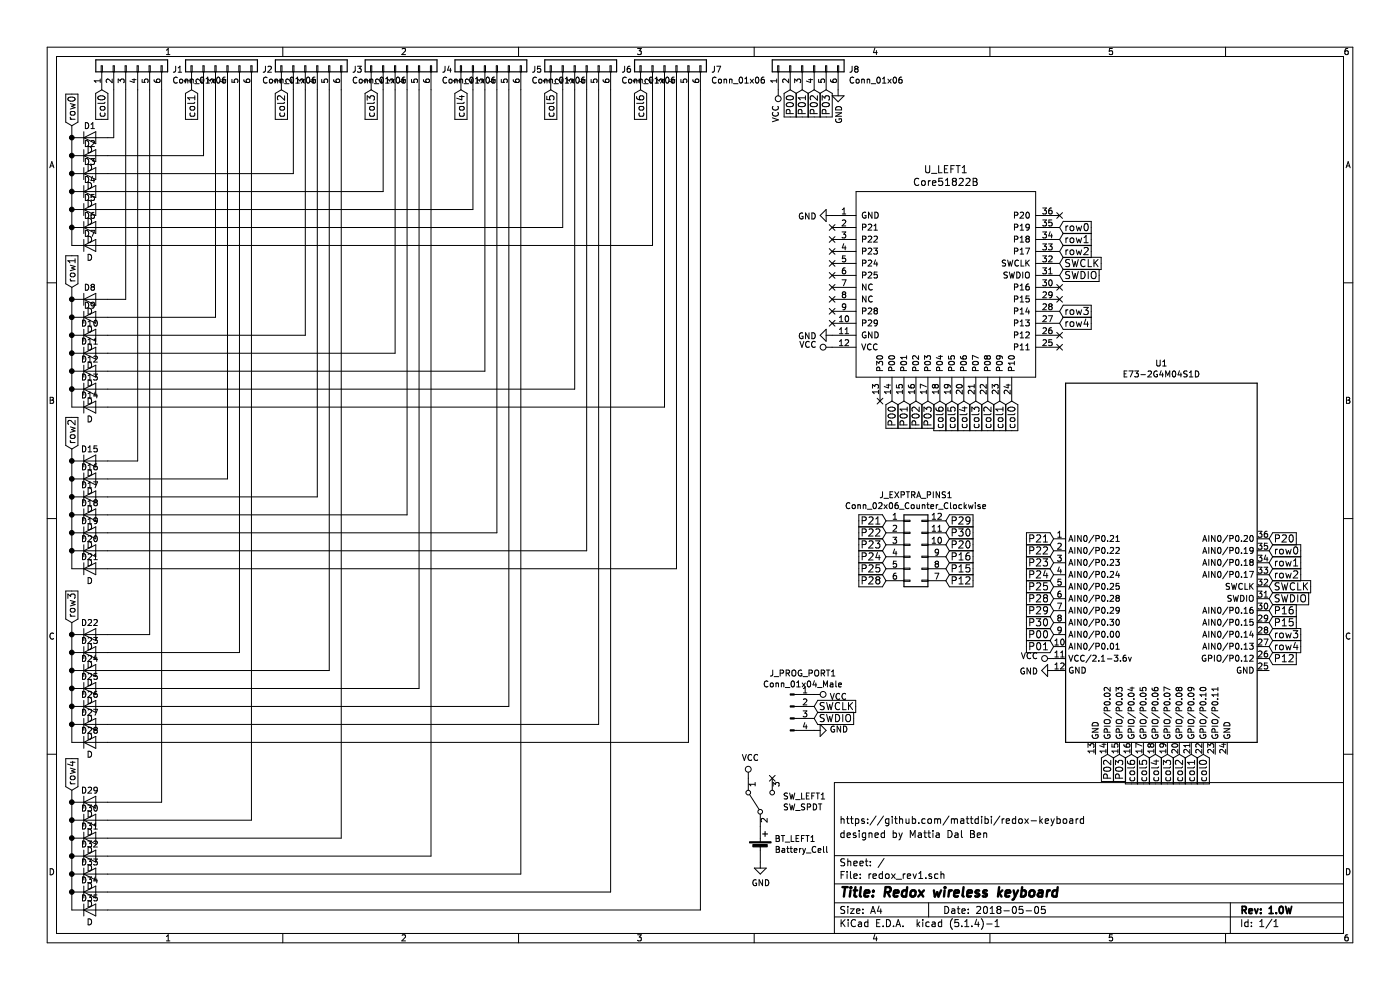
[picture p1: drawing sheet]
EESchema Schematic File Version 4
LIBS:keyt-cache
EELAYER 30 0
EELAYER END
$Descr A4 11693 8268
encoding utf-8
Sheet 1 1
Title "Redox wireless keyboard"
Date "2018-05-05"
Rev "1.0W"
Comp ""
Comment1 "designed by Mattia Dal Ben"
Comment2 "https://github.com/mattdibi/redox-keyboard"
Comment3 ""
Comment4 ""
$EndDescr
$Comp
L keyt-rescue:D-redox_rev1-rescue-redox_rev1-rescue D1
U 1 1
P 750 1150
F 0 "D1" H 750 1250 50  0000 C CNN
F 1 "D" H 750 1050 50  0000 C CNN
F 2 "keyt_footprints:D_SOD-123F_HIDE" H 750 1150 50  0001 C CNN
F 3 "" H 750 1150 50  0001 C CNN
	1    750  1150
	1    0    0    -1  
$EndComp
Wire Wire Line
	600  1050 600  1150
$Comp
L keyt-rescue:D-redox_rev1-rescue-redox_rev1-rescue D8
U 1 1
P 750 2500
F 0 "D8" H 750 2600 50  0000 C CNN
F 1 "D" H 750 2400 50  0000 C CNN
F 2 "keyt_footprints:D_SOD-123F_HIDE" H 750 2500 50  0001 C CNN
F 3 "" H 750 2500 50  0001 C CNN
	1    750  2500
	1    0    0    -1  
$EndComp
Wire Wire Line
	600  2400 600  2500
$Comp
L keyt-rescue:D-redox_rev1-rescue-redox_rev1-rescue D15
U 1 1
P 750 3850
F 0 "D15" H 750 3950 50  0000 C CNN
F 1 "D" H 750 3750 50  0000 C CNN
F 2 "keyt_footprints:D_SOD-123F_HIDE" H 750 3850 50  0001 C CNN
F 3 "" H 750 3850 50  0001 C CNN
	1    750  3850
	1    0    0    -1  
$EndComp
Wire Wire Line
	600  3750 600  3850
$Comp
L keyt-rescue:D-redox_rev1-rescue-redox_rev1-rescue D22
U 1 1
P 750 5300
F 0 "D22" H 750 5400 50  0000 C CNN
F 1 "D" H 750 5200 50  0000 C CNN
F 2 "keyt_footprints:D_SOD-123F_HIDE" H 750 5300 50  0001 C CNN
F 3 "" H 750 5300 50  0001 C CNN
	1    750  5300
	1    0    0    -1  
$EndComp
Wire Wire Line
	600  5200 600  5300
$Comp
L keyt-rescue:D-redox_rev1-rescue-redox_rev1-rescue D29
U 1 1
P 750 6700
F 0 "D29" H 750 6800 50  0000 C CNN
F 1 "D" H 750 6600 50  0000 C CNN
F 2 "keyt_footprints:D_SOD-123F_HIDE" H 750 6700 50  0001 C CNN
F 3 "" H 750 6700 50  0001 C CNN
	1    750  6700
	1    0    0    -1  
$EndComp
Wire Wire Line
	600  6600 600  6700
Text GLabel 600  1050 1    60   Input ~ 0
row0
Text GLabel 600  2400 1    60   Input ~ 0
row1
Text GLabel 600  3750 1    60   Input ~ 0
row2
Text GLabel 600  5200 1    60   Input ~ 0
row3
Text GLabel 600  6600 1    60   Input ~ 0
row4
Text GLabel 850  750  3    60   Input ~ 0
col0
Text GLabel 1600 750  3    60   Input ~ 0
col1
$Comp
L power:GND #PWR03
U 1 1
P 6950 1800
F 0 "#PWR03" H 6950 1550 50  0001 C CNN
F 1 "GND" V 6955 1672 50  0000 R CNN
F 2 "" H 6950 1800 50  0001 C CNN
F 3 "" H 6950 1800 50  0001 C CNN
	1    6950 1800
	0    1    1    0   
$EndComp
$Comp
L power:GND #PWR04
U 1 1
P 6950 2800
F 0 "#PWR04" H 6950 2550 50  0001 C CNN
F 1 "GND" V 6955 2672 50  0000 R CNN
F 2 "" H 6950 2800 50  0001 C CNN
F 3 "" H 6950 2800 50  0001 C CNN
	1    6950 2800
	0    1    1    0   
$EndComp
$Comp
L power:VCC #PWR05
U 1 1
P 6950 2900
F 0 "#PWR05" H 6950 2750 50  0001 C CNN
F 1 "VCC" V 6968 3027 50  0000 L CNN
F 2 "" H 6950 2900 50  0001 C CNN
F 3 "" H 6950 2900 50  0001 C CNN
	1    6950 2900
	0    -1   -1   0   
$EndComp
$Comp
L Connector:Conn_01x04_Male J_PROG_PORT1
U 1 1
P 6600 5900
F 0 "J_PROG_PORT1" H 6706 6178 50  0000 C CNN
F 1 "Conn_01x04_Male" H 6706 6087 50  0000 C CNN
F 2 "Connector_PinHeader_2.54mm:PinHeader_1x04_P2.54mm_Vertical" H 6600 5900 50  0001 C CNN
F 3 "~" H 6600 5900 50  0001 C CNN
	1    6600 5900
	1    0    0    -1  
$EndComp
$Comp
L power:VCC #PWR06
U 1 1
P 6800 5800
F 0 "#PWR06" H 6800 5650 50  0001 C CNN
F 1 "VCC" V 6817 5928 50  0000 L CNN
F 2 "" H 6800 5800 50  0001 C CNN
F 3 "" H 6800 5800 50  0001 C CNN
	1    6800 5800
	0    1    1    0   
$EndComp
$Comp
L power:GND #PWR07
U 1 1
P 6800 6100
F 0 "#PWR07" H 6800 5850 50  0001 C CNN
F 1 "GND" V 6805 5972 50  0000 R CNN
F 2 "" H 6800 6100 50  0001 C CNN
F 3 "" H 6800 6100 50  0001 C CNN
	1    6800 6100
	0    -1   -1   0   
$EndComp
Text GLabel 8850 2200 2    60   Input ~ 0
SWCLK
Text GLabel 8850 2300 2    60   Input ~ 0
SWDIO
Text GLabel 6800 5900 2    60   Input ~ 0
SWCLK
Text GLabel 6800 6000 2    60   Input ~ 0
SWDIO
NoConn ~ 6950 2200
NoConn ~ 6950 2300
NoConn ~ 6950 2400
NoConn ~ 6950 2500
NoConn ~ 8850 1800
NoConn ~ 8850 2400
NoConn ~ 8850 2500
NoConn ~ 8850 2800
NoConn ~ 8850 2900
NoConn ~ 7350 3350
$Comp
L Device:Battery_Cell BT_LEFT1
U 1 1
P 6350 7100
F 0 "BT_LEFT1" H 6468 7196 50  0000 L CNN
F 1 "Battery_Cell" H 6468 7105 50  0000 L CNN
F 2 "Battery:BatteryHolder_Keystone_3034_1x20mm" V 6350 7160 50  0001 C CNN
F 3 "~" V 6350 7160 50  0001 C CNN
	1    6350 7100
	1    0    0    -1  
$EndComp
$Comp
L power:GND #PWR02
U 1 1
P 6350 7200
F 0 "#PWR02" H 6350 6950 50  0001 C CNN
F 1 "GND" H 6355 7027 50  0000 C CNN
F 2 "" H 6350 7200 50  0001 C CNN
F 3 "" H 6350 7200 50  0001 C CNN
	1    6350 7200
	1    0    0    -1  
$EndComp
$Comp
L Switch:SW_SPDT SW_LEFT1
U 1 1
P 6350 6700
F 0 "SW_LEFT1" V 6396 6512 50  0000 R CNN
F 1 "SW_SPDT" V 6305 6512 50  0000 R CNN
F 2 "AAAA:SK12D07VG3" H 6350 6700 50  0001 C CNN
F 3 "" H 6350 6700 50  0001 C CNN
	1    6350 6700
	0    -1   -1   0   
$EndComp
$Comp
L power:VCC #PWR01
U 1 1
P 6250 6500
F 0 "#PWR01" H 6250 6350 50  0001 C CNN
F 1 "VCC" H 6267 6673 50  0000 C CNN
F 2 "" H 6250 6500 50  0001 C CNN
F 3 "" H 6250 6500 50  0001 C CNN
	1    6250 6500
	1    0    0    -1  
$EndComp
NoConn ~ 6450 6500
$Comp
L keyt-rescue:Core51822B-core51822b-redox_rev1-rescue U_LEFT1
U 1 1
P 7900 2300
F 0 "U_LEFT1" H 7900 3187 60  0000 C CNN
F 1 "Core51822B" H 7900 3081 60  0000 C CNN
F 2 "redox_w_footprints:MY-YJ-14015-Module" H 7900 2400 60  0001 C CNN
F 3 "" H 7900 2400 60  0001 C CNN
	1    7900 2300
	1    0    0    -1  
$EndComp
NoConn ~ 6950 1900
NoConn ~ 6950 2000
NoConn ~ 6950 2100
NoConn ~ 6950 2600
NoConn ~ 6950 2700
Text GLabel 8850 1900 2    60   Input ~ 0
row0
Text GLabel 8850 2000 2    60   Input ~ 0
row1
Text GLabel 8850 2100 2    60   Input ~ 0
row2
Text GLabel 8850 2600 2    60   Input ~ 0
row3
Text GLabel 8850 2700 2    60   Input ~ 0
row4
Text GLabel 8450 3350 3    60   Input ~ 0
col0
Text GLabel 8350 3350 3    60   Input ~ 0
col1
Text GLabel 8250 3350 3    60   Input ~ 0
col2
Text GLabel 8150 3350 3    60   Input ~ 0
col3
Text GLabel 8050 3350 3    60   Input ~ 0
col4
Text GLabel 7950 3350 3    60   Input ~ 0
col5
Text GLabel 7850 3350 3    60   Input ~ 0
col6
Connection ~ 600  6700
Connection ~ 600  5300
Connection ~ 600  3850
Connection ~ 600  2500
Connection ~ 600  1150
$Comp
L keyt-rescue:D-redox_rev1-rescue-redox_rev1-rescue D35
U 1 1
P 750 7600
F 0 "D35" H 750 7700 50  0000 C CNN
F 1 "D" H 750 7500 50  0000 C CNN
F 2 "keyt_footprints:D_SOD-123F_HIDE" H 750 7600 50  0001 C CNN
F 3 "" H 750 7600 50  0001 C CNN
	1    750  7600
	1    0    0    -1  
$EndComp
$Comp
L keyt-rescue:D-redox_rev1-rescue-redox_rev1-rescue D34
U 1 1
P 750 7450
F 0 "D34" H 750 7550 50  0000 C CNN
F 1 "D" H 750 7350 50  0000 C CNN
F 2 "keyt_footprints:D_SOD-123F_HIDE" H 750 7450 50  0001 C CNN
F 3 "" H 750 7450 50  0001 C CNN
	1    750  7450
	1    0    0    -1  
$EndComp
$Comp
L keyt-rescue:D-redox_rev1-rescue-redox_rev1-rescue D33
U 1 1
P 750 7300
F 0 "D33" H 750 7400 50  0000 C CNN
F 1 "D" H 750 7200 50  0000 C CNN
F 2 "keyt_footprints:D_SOD-123F_HIDE" H 750 7300 50  0001 C CNN
F 3 "" H 750 7300 50  0001 C CNN
	1    750  7300
	1    0    0    -1  
$EndComp
$Comp
L keyt-rescue:D-redox_rev1-rescue-redox_rev1-rescue D32
U 1 1
P 750 7150
F 0 "D32" H 750 7250 50  0000 C CNN
F 1 "D" H 750 7050 50  0000 C CNN
F 2 "keyt_footprints:D_SOD-123F_HIDE" H 750 7150 50  0001 C CNN
F 3 "" H 750 7150 50  0001 C CNN
	1    750  7150
	1    0    0    -1  
$EndComp
$Comp
L keyt-rescue:D-redox_rev1-rescue-redox_rev1-rescue D31
U 1 1
P 750 7000
F 0 "D31" H 750 7100 50  0000 C CNN
F 1 "D" H 750 6900 50  0000 C CNN
F 2 "keyt_footprints:D_SOD-123F_HIDE" H 750 7000 50  0001 C CNN
F 3 "" H 750 7000 50  0001 C CNN
	1    750  7000
	1    0    0    -1  
$EndComp
Wire Wire Line
	600  6700 600  6850
$Comp
L keyt-rescue:D-redox_rev1-rescue-redox_rev1-rescue D30
U 1 1
P 750 6850
F 0 "D30" H 750 6950 50  0000 C CNN
F 1 "D" H 750 6750 50  0000 C CNN
F 2 "keyt_footprints:D_SOD-123F_HIDE" H 750 6850 50  0001 C CNN
F 3 "" H 750 6850 50  0001 C CNN
	1    750  6850
	1    0    0    -1  
$EndComp
$Comp
L keyt-rescue:D-redox_rev1-rescue-redox_rev1-rescue D28
U 1 1
P 750 6200
F 0 "D28" H 750 6300 50  0000 C CNN
F 1 "D" H 750 6100 50  0000 C CNN
F 2 "keyt_footprints:D_SOD-123F_HIDE" H 750 6200 50  0001 C CNN
F 3 "" H 750 6200 50  0001 C CNN
	1    750  6200
	1    0    0    -1  
$EndComp
$Comp
L keyt-rescue:D-redox_rev1-rescue-redox_rev1-rescue D27
U 1 1
P 750 6050
F 0 "D27" H 750 6150 50  0000 C CNN
F 1 "D" H 750 5950 50  0000 C CNN
F 2 "keyt_footprints:D_SOD-123F_HIDE" H 750 6050 50  0001 C CNN
F 3 "" H 750 6050 50  0001 C CNN
	1    750  6050
	1    0    0    -1  
$EndComp
$Comp
L keyt-rescue:D-redox_rev1-rescue-redox_rev1-rescue D26
U 1 1
P 750 5900
F 0 "D26" H 750 6000 50  0000 C CNN
F 1 "D" H 750 5800 50  0000 C CNN
F 2 "keyt_footprints:D_SOD-123F_HIDE" H 750 5900 50  0001 C CNN
F 3 "" H 750 5900 50  0001 C CNN
	1    750  5900
	1    0    0    -1  
$EndComp
$Comp
L keyt-rescue:D-redox_rev1-rescue-redox_rev1-rescue D25
U 1 1
P 750 5750
F 0 "D25" H 750 5850 50  0000 C CNN
F 1 "D" H 750 5650 50  0000 C CNN
F 2 "keyt_footprints:D_SOD-123F_HIDE" H 750 5750 50  0001 C CNN
F 3 "" H 750 5750 50  0001 C CNN
	1    750  5750
	1    0    0    -1  
$EndComp
$Comp
L keyt-rescue:D-redox_rev1-rescue-redox_rev1-rescue D24
U 1 1
P 750 5600
F 0 "D24" H 750 5700 50  0000 C CNN
F 1 "D" H 750 5500 50  0000 C CNN
F 2 "keyt_footprints:D_SOD-123F_HIDE" H 750 5600 50  0001 C CNN
F 3 "" H 750 5600 50  0001 C CNN
	1    750  5600
	1    0    0    -1  
$EndComp
Wire Wire Line
	600  5300 600  5450
$Comp
L keyt-rescue:D-redox_rev1-rescue-redox_rev1-rescue D23
U 1 1
P 750 5450
F 0 "D23" H 750 5550 50  0000 C CNN
F 1 "D" H 750 5350 50  0000 C CNN
F 2 "keyt_footprints:D_SOD-123F_HIDE" H 750 5450 50  0001 C CNN
F 3 "" H 750 5450 50  0001 C CNN
	1    750  5450
	1    0    0    -1  
$EndComp
$Comp
L keyt-rescue:D-redox_rev1-rescue-redox_rev1-rescue D21
U 1 1
P 750 4750
F 0 "D21" H 750 4850 50  0000 C CNN
F 1 "D" H 750 4650 50  0000 C CNN
F 2 "keyt_footprints:D_SOD-123F_HIDE" H 750 4750 50  0001 C CNN
F 3 "" H 750 4750 50  0001 C CNN
	1    750  4750
	1    0    0    -1  
$EndComp
$Comp
L keyt-rescue:D-redox_rev1-rescue-redox_rev1-rescue D20
U 1 1
P 750 4600
F 0 "D20" H 750 4700 50  0000 C CNN
F 1 "D" H 750 4500 50  0000 C CNN
F 2 "keyt_footprints:D_SOD-123F_HIDE" H 750 4600 50  0001 C CNN
F 3 "" H 750 4600 50  0001 C CNN
	1    750  4600
	1    0    0    -1  
$EndComp
$Comp
L keyt-rescue:D-redox_rev1-rescue-redox_rev1-rescue D19
U 1 1
P 750 4450
F 0 "D19" H 750 4550 50  0000 C CNN
F 1 "D" H 750 4350 50  0000 C CNN
F 2 "keyt_footprints:D_SOD-123F_HIDE" H 750 4450 50  0001 C CNN
F 3 "" H 750 4450 50  0001 C CNN
	1    750  4450
	1    0    0    -1  
$EndComp
$Comp
L keyt-rescue:D-redox_rev1-rescue-redox_rev1-rescue D18
U 1 1
P 750 4300
F 0 "D18" H 750 4400 50  0000 C CNN
F 1 "D" H 750 4200 50  0000 C CNN
F 2 "keyt_footprints:D_SOD-123F_HIDE" H 750 4300 50  0001 C CNN
F 3 "" H 750 4300 50  0001 C CNN
	1    750  4300
	1    0    0    -1  
$EndComp
$Comp
L keyt-rescue:D-redox_rev1-rescue-redox_rev1-rescue D17
U 1 1
P 750 4150
F 0 "D17" H 750 4250 50  0000 C CNN
F 1 "D" H 750 4050 50  0000 C CNN
F 2 "keyt_footprints:D_SOD-123F_HIDE" H 750 4150 50  0001 C CNN
F 3 "" H 750 4150 50  0001 C CNN
	1    750  4150
	1    0    0    -1  
$EndComp
Wire Wire Line
	600  3850 600  4000
$Comp
L keyt-rescue:D-redox_rev1-rescue-redox_rev1-rescue D16
U 1 1
P 750 4000
F 0 "D16" H 750 4100 50  0000 C CNN
F 1 "D" H 750 3900 50  0000 C CNN
F 2 "keyt_footprints:D_SOD-123F_HIDE" H 750 4000 50  0001 C CNN
F 3 "" H 750 4000 50  0001 C CNN
	1    750  4000
	1    0    0    -1  
$EndComp
$Comp
L keyt-rescue:D-redox_rev1-rescue-redox_rev1-rescue D13
U 1 1
P 750 3250
F 0 "D13" H 750 3350 50  0000 C CNN
F 1 "D" H 750 3150 50  0000 C CNN
F 2 "keyt_footprints:D_SOD-123F_HIDE" H 750 3250 50  0001 C CNN
F 3 "" H 750 3250 50  0001 C CNN
	1    750  3250
	1    0    0    -1  
$EndComp
$Comp
L keyt-rescue:D-redox_rev1-rescue-redox_rev1-rescue D12
U 1 1
P 750 3100
F 0 "D12" H 750 3200 50  0000 C CNN
F 1 "D" H 750 3000 50  0000 C CNN
F 2 "keyt_footprints:D_SOD-123F_HIDE" H 750 3100 50  0001 C CNN
F 3 "" H 750 3100 50  0001 C CNN
	1    750  3100
	1    0    0    -1  
$EndComp
$Comp
L keyt-rescue:D-redox_rev1-rescue-redox_rev1-rescue D11
U 1 1
P 750 2950
F 0 "D11" H 750 3050 50  0000 C CNN
F 1 "D" H 750 2850 50  0000 C CNN
F 2 "keyt_footprints:D_SOD-123F_HIDE" H 750 2950 50  0001 C CNN
F 3 "" H 750 2950 50  0001 C CNN
	1    750  2950
	1    0    0    -1  
$EndComp
$Comp
L keyt-rescue:D-redox_rev1-rescue-redox_rev1-rescue D10
U 1 1
P 750 2800
F 0 "D10" H 750 2900 50  0000 C CNN
F 1 "D" H 750 2700 50  0000 C CNN
F 2 "keyt_footprints:D_SOD-123F_HIDE" H 750 2800 50  0001 C CNN
F 3 "" H 750 2800 50  0001 C CNN
	1    750  2800
	1    0    0    -1  
$EndComp
$Comp
L keyt-rescue:D-redox_rev1-rescue-redox_rev1-rescue D9
U 1 1
P 750 2650
F 0 "D9" H 750 2750 50  0000 C CNN
F 1 "D" H 750 2550 50  0000 C CNN
F 2 "keyt_footprints:D_SOD-123F_HIDE" H 750 2650 50  0001 C CNN
F 3 "" H 750 2650 50  0001 C CNN
	1    750  2650
	1    0    0    -1  
$EndComp
$Comp
L keyt-rescue:D-redox_rev1-rescue-redox_rev1-rescue D7
U 1 1
P 750 2050
F 0 "D7" H 750 2150 50  0000 C CNN
F 1 "D" H 750 1950 50  0000 C CNN
F 2 "keyt_footprints:D_SOD-123F_HIDE" H 750 2050 50  0001 C CNN
F 3 "" H 750 2050 50  0001 C CNN
	1    750  2050
	1    0    0    -1  
$EndComp
$Comp
L keyt-rescue:D-redox_rev1-rescue-redox_rev1-rescue D6
U 1 1
P 750 1900
F 0 "D6" H 750 2000 50  0000 C CNN
F 1 "D" H 750 1800 50  0000 C CNN
F 2 "keyt_footprints:D_SOD-123F_HIDE" H 750 1900 50  0001 C CNN
F 3 "" H 750 1900 50  0001 C CNN
	1    750  1900
	1    0    0    -1  
$EndComp
$Comp
L keyt-rescue:D-redox_rev1-rescue-redox_rev1-rescue D5
U 1 1
P 750 1750
F 0 "D5" H 750 1850 50  0000 C CNN
F 1 "D" H 750 1650 50  0000 C CNN
F 2 "keyt_footprints:D_SOD-123F_HIDE" H 750 1750 50  0001 C CNN
F 3 "" H 750 1750 50  0001 C CNN
	1    750  1750
	1    0    0    -1  
$EndComp
$Comp
L keyt-rescue:D-redox_rev1-rescue-redox_rev1-rescue D4
U 1 1
P 750 1600
F 0 "D4" H 750 1700 50  0000 C CNN
F 1 "D" H 750 1500 50  0000 C CNN
F 2 "keyt_footprints:D_SOD-123F_HIDE" H 750 1600 50  0001 C CNN
F 3 "" H 750 1600 50  0001 C CNN
	1    750  1600
	1    0    0    -1  
$EndComp
$Comp
L keyt-rescue:D-redox_rev1-rescue-redox_rev1-rescue D3
U 1 1
P 750 1450
F 0 "D3" H 750 1550 50  0000 C CNN
F 1 "D" H 750 1350 50  0000 C CNN
F 2 "keyt_footprints:D_SOD-123F_HIDE" H 750 1450 50  0001 C CNN
F 3 "" H 750 1450 50  0001 C CNN
	1    750  1450
	1    0    0    -1  
$EndComp
Wire Wire Line
	600  1150 600  1300
$Comp
L keyt-rescue:D-redox_rev1-rescue-redox_rev1-rescue D2
U 1 1
P 750 1300
F 0 "D2" H 750 1400 50  0000 C CNN
F 1 "D" H 750 1200 50  0000 C CNN
F 2 "keyt_footprints:D_SOD-123F_HIDE" H 750 1300 50  0001 C CNN
F 3 "" H 750 1300 50  0001 C CNN
	1    750  1300
	1    0    0    -1  
$EndComp
$Comp
L Connector_Generic:Conn_01x06 J1
U 1 1
P 1050 550
F 0 "J1" V 1016 162 50  0000 R CNN
F 1 "Conn_01x06" V 925 162 50  0000 R CNN
F 2 "Connector_JST:JST_SHL_SM06B-SHLS-TF_1x06-1MP_P1.00mm_Horizontal" H 1050 550 50  0001 C CNN
F 3 "~" H 1050 550 50  0001 C CNN
	1    1050 550 
	0    -1   -1   0   
$EndComp
$Comp
L Connector_Generic:Conn_01x06 J2
U 1 1
P 1800 550
F 0 "J2" V 1766 162 50  0000 R CNN
F 1 "Conn_01x06" V 1675 162 50  0000 R CNN
F 2 "Connector_JST:JST_SHL_SM06B-SHLS-TF_1x06-1MP_P1.00mm_Horizontal" H 1800 550 50  0001 C CNN
F 3 "~" H 1800 550 50  0001 C CNN
	1    1800 550 
	0    -1   -1   0   
$EndComp
$Comp
L Connector_Generic:Conn_01x06 J3
U 1 1
P 2550 550
F 0 "J3" V 2516 162 50  0000 R CNN
F 1 "Conn_01x06" V 2425 162 50  0000 R CNN
F 2 "Connector_JST:JST_SHL_SM06B-SHLS-TF_1x06-1MP_P1.00mm_Horizontal" H 2550 550 50  0001 C CNN
F 3 "~" H 2550 550 50  0001 C CNN
	1    2550 550 
	0    -1   -1   0   
$EndComp
$Comp
L Connector_Generic:Conn_01x06 J4
U 1 1
P 3300 550
F 0 "J4" V 3266 162 50  0000 R CNN
F 1 "Conn_01x06" V 3175 162 50  0000 R CNN
F 2 "Connector_JST:JST_SHL_SM06B-SHLS-TF_1x06-1MP_P1.00mm_Horizontal" H 3300 550 50  0001 C CNN
F 3 "~" H 3300 550 50  0001 C CNN
	1    3300 550 
	0    -1   -1   0   
$EndComp
$Comp
L Connector_Generic:Conn_01x06 J5
U 1 1
P 4050 550
F 0 "J5" V 4016 162 50  0000 R CNN
F 1 "Conn_01x06" V 3925 162 50  0000 R CNN
F 2 "Connector_JST:JST_SHL_SM06B-SHLS-TF_1x06-1MP_P1.00mm_Horizontal" H 4050 550 50  0001 C CNN
F 3 "~" H 4050 550 50  0001 C CNN
	1    4050 550 
	0    -1   -1   0   
$EndComp
$Comp
L Connector_Generic:Conn_01x06 J6
U 1 1
P 4800 550
F 0 "J6" V 4766 162 50  0000 R CNN
F 1 "Conn_01x06" V 4675 162 50  0000 R CNN
F 2 "Connector_JST:JST_SHL_SM06B-SHLS-TF_1x06-1MP_P1.00mm_Horizontal" H 4800 550 50  0001 C CNN
F 3 "~" H 4800 550 50  0001 C CNN
	1    4800 550 
	0    -1   -1   0   
$EndComp
$Comp
L Connector_Generic:Conn_01x06 J7
U 1 1
P 5550 550
F 0 "J7" V 5516 162 50  0000 R CNN
F 1 "Conn_01x06" V 5425 162 50  0000 R CNN
F 2 "Connector_JST:JST_SHL_SM06B-SHLS-TF_1x06-1MP_P1.00mm_Horizontal" H 5550 550 50  0001 C CNN
F 3 "~" H 5550 550 50  0001 C CNN
	1    5550 550 
	0    -1   -1   0   
$EndComp
Connection ~ 600  3250
Wire Wire Line
	600  2500 600  2650
Wire Wire Line
	600  3250 600  3400
$Comp
L keyt-rescue:D-redox_rev1-rescue-redox_rev1-rescue D14
U 1 1
P 750 3400
F 0 "D14" H 750 3500 50  0000 C CNN
F 1 "D" H 750 3300 50  0000 C CNN
F 2 "keyt_footprints:D_SOD-123F_HIDE" H 750 3400 50  0001 C CNN
F 3 "" H 750 3400 50  0001 C CNN
	1    750  3400
	1    0    0    -1  
$EndComp
Connection ~ 600  1300
Connection ~ 600  1600
Wire Wire Line
	600  1600 600  1750
Connection ~ 600  1750
Wire Wire Line
	600  1750 600  1900
Connection ~ 600  1900
Wire Wire Line
	600  1900 600  2050
Text GLabel 2350 750  3    60   Input ~ 0
col2
Text GLabel 3100 750  3    60   Input ~ 0
col3
Text GLabel 4600 750  3    60   Input ~ 0
col5
Text GLabel 5350 750  3    60   Input ~ 0
col6
Text GLabel 3850 750  3    60   Input ~ 0
col4
Connection ~ 600  2650
Connection ~ 600  2800
Wire Wire Line
	600  2800 600  2950
Connection ~ 600  2950
Connection ~ 600  3100
Wire Wire Line
	600  3100 600  3250
Wire Wire Line
	600  2950 600  3100
Wire Wire Line
	600  2650 600  2800
Connection ~ 600  4000
Wire Wire Line
	600  4000 600  4150
Connection ~ 600  4150
Wire Wire Line
	600  4150 600  4300
Connection ~ 600  4300
Wire Wire Line
	600  4300 600  4450
Connection ~ 600  4450
Wire Wire Line
	600  4450 600  4600
Connection ~ 600  4600
Wire Wire Line
	600  4600 600  4750
Connection ~ 600  5450
Wire Wire Line
	600  5450 600  5600
Connection ~ 600  5600
Wire Wire Line
	600  5600 600  5750
Connection ~ 600  5750
Wire Wire Line
	600  5750 600  5900
Connection ~ 600  5900
Wire Wire Line
	600  5900 600  6050
Connection ~ 600  6050
Wire Wire Line
	600  6050 600  6200
Connection ~ 600  6850
Wire Wire Line
	600  6850 600  7000
Connection ~ 600  7000
Wire Wire Line
	600  7000 600  7150
Connection ~ 600  7150
Wire Wire Line
	600  7150 600  7300
Connection ~ 600  7300
Wire Wire Line
	600  7300 600  7450
Connection ~ 600  7450
Wire Wire Line
	600  7450 600  7600
Connection ~ 600  1450
Wire Wire Line
	600  1450 600  1600
Wire Wire Line
	600  1300 600  1450
Wire Wire Line
	950  750  950  1150
Wire Wire Line
	950  1150 900  1150
Wire Wire Line
	900  1300 1700 1300
Wire Wire Line
	1700 1300 1700 750 
Wire Wire Line
	2450 750  2450 1450
Wire Wire Line
	2450 1450 900  1450
Wire Wire Line
	900  1600 3200 1600
Wire Wire Line
	3200 1600 3200 750 
Wire Wire Line
	900  1750 3950 1750
Wire Wire Line
	3950 1750 3950 750 
Wire Wire Line
	900  1900 4700 1900
Wire Wire Line
	4700 1900 4700 750 
Wire Wire Line
	900  2050 5450 2050
Wire Wire Line
	5450 2050 5450 750 
Wire Wire Line
	900  2500 1050 2500
Wire Wire Line
	1050 2500 1050 750 
Wire Wire Line
	900  2650 1800 2650
Wire Wire Line
	1800 2650 1800 750 
Wire Wire Line
	900  2800 2550 2800
Wire Wire Line
	2550 2800 2550 750 
Wire Wire Line
	900  2950 3300 2950
Wire Wire Line
	3300 2950 3300 750 
Wire Wire Line
	900  3100 4050 3100
Wire Wire Line
	4050 3100 4050 750 
Wire Wire Line
	900  3250 4800 3250
Wire Wire Line
	4800 3250 4800 750 
Wire Wire Line
	900  3400 5550 3400
Wire Wire Line
	5550 3400 5550 750 
Wire Wire Line
	900  3850 1150 3850
Wire Wire Line
	1150 3850 1150 750 
Wire Wire Line
	900  4000 1900 4000
Wire Wire Line
	1900 4000 1900 750 
Wire Wire Line
	900  4150 2650 4150
Wire Wire Line
	2650 4150 2650 750 
Wire Wire Line
	900  4300 3400 4300
Wire Wire Line
	3400 4300 3400 750 
Wire Wire Line
	900  4450 4150 4450
Wire Wire Line
	4150 4450 4150 750 
Wire Wire Line
	900  4600 4900 4600
Wire Wire Line
	4900 4600 4900 750 
Wire Wire Line
	900  4750 5650 4750
Wire Wire Line
	5650 4750 5650 750 
Wire Wire Line
	900  5300 1250 5300
Wire Wire Line
	1250 5300 1250 750 
Wire Wire Line
	900  5450 2000 5450
Wire Wire Line
	2000 5450 2000 750 
Wire Wire Line
	2750 5600 2750 750 
Wire Wire Line
	900  5750 3500 5750
Wire Wire Line
	3500 5750 3500 750 
Wire Wire Line
	900  5900 4250 5900
Wire Wire Line
	4250 5900 4250 750 
Wire Wire Line
	900  6050 5000 6050
Wire Wire Line
	5000 6050 5000 750 
Wire Wire Line
	900  6200 5750 6200
Wire Wire Line
	5750 6200 5750 750 
Wire Wire Line
	900  5600 2750 5600
Wire Wire Line
	1350 750  1350 6700
Wire Wire Line
	1350 6700 900  6700
Wire Wire Line
	900  6850 2100 6850
Wire Wire Line
	2100 6850 2100 750 
Wire Wire Line
	900  7000 2850 7000
Wire Wire Line
	2850 7000 2850 750 
Wire Wire Line
	900  7150 3600 7150
Wire Wire Line
	3600 7150 3600 750 
Wire Wire Line
	4350 7300 4350 750 
Wire Wire Line
	900  7450 5100 7450
Wire Wire Line
	5100 7450 5100 750 
Wire Wire Line
	900  7600 5850 7600
Wire Wire Line
	5850 7600 5850 750 
Wire Wire Line
	900  7300 4350 7300
$Comp
L Connector_Generic:Conn_01x06 J8
U 1 1
P 6700 550
F 0 "J8" V 6666 162 50  0000 R CNN
F 1 "Conn_01x06" V 6575 162 50  0000 R CNN
F 2 "Connector_JST:JST_SHL_SM06B-SHLS-TF_1x06-1MP_P1.00mm_Horizontal" H 6700 550 50  0001 C CNN
F 3 "~" H 6700 550 50  0001 C CNN
	1    6700 550 
	0    -1   -1   0   
$EndComp
$Comp
L power:GND #PWR0101
U 1 1
P 7000 750
F 0 "#PWR0101" H 7000 500 50  0001 C CNN
F 1 "GND" V 7005 622 50  0000 R CNN
F 2 "" H 7000 750 50  0001 C CNN
F 3 "" H 7000 750 50  0001 C CNN
	1    7000 750 
	1    0    0    -1  
$EndComp
$Comp
L power:VCC #PWR0102
U 1 1
P 6500 750
F 0 "#PWR0102" H 6500 600 50  0001 C CNN
F 1 "VCC" V 6518 877 50  0000 L CNN
F 2 "" H 6500 750 50  0001 C CNN
F 3 "" H 6500 750 50  0001 C CNN
	1    6500 750 
	-1   0    0    1   
$EndComp
Text GLabel 6600 750  3    60   Input ~ 0
P00
Text GLabel 6700 750  3    60   Input ~ 0
P01
Text GLabel 6800 750  3    60   Input ~ 0
P02
Text GLabel 6900 750  3    60   Input ~ 0
P03
Text GLabel 7450 3350 3    60   Input ~ 0
P00
Text GLabel 7550 3350 3    60   Input ~ 0
P01
Text GLabel 7650 3350 3    60   Input ~ 0
P02
Text GLabel 7750 3350 3    60   Input ~ 0
P03
$Comp
L keyt-rescue:E73-2G4M04S1D-keyt-redox_rev1-rescue U1
U 1 1
P 9700 4700
F 0 "U1" H 9700 6367 50  0000 C CNN
F 1 "E73-2G4M04S1D" H 9700 6276 50  0000 C CNN
F 2 "Atreus_Split:E73-2G4M04S1D" H 9700 5150 50  0001 C CNN
F 3 "http://www.cdebyte.com/en/downpdf.aspx?id=243" H 9700 5150 50  0001 C CNN
	1    9700 4700
	1    0    0    -1  
$EndComp
Text GLabel 10600 4900 2    60   Input ~ 0
SWCLK
Text GLabel 10600 5000 2    60   Input ~ 0
SWDIO
Text GLabel 10600 4600 2    60   Input ~ 0
row0
Text GLabel 10600 4700 2    60   Input ~ 0
row1
Text GLabel 10600 4800 2    60   Input ~ 0
row2
Text GLabel 10600 5300 2    60   Input ~ 0
row3
Text GLabel 10600 5400 2    60   Input ~ 0
row4
Text GLabel 10050 6300 3    60   Input ~ 0
col0
Text GLabel 9950 6300 3    60   Input ~ 0
col1
Text GLabel 9850 6300 3    60   Input ~ 0
col2
Text GLabel 9750 6300 3    60   Input ~ 0
col3
Text GLabel 9650 6300 3    60   Input ~ 0
col4
Text GLabel 9550 6300 3    60   Input ~ 0
col5
Text GLabel 9450 6300 3    60   Input ~ 0
col6
Text GLabel 8800 5300 0    60   Input ~ 0
P00
Text GLabel 8800 5400 0    60   Input ~ 0
P01
Text GLabel 9250 6300 3    60   Input ~ 0
P02
Text GLabel 9350 6300 3    60   Input ~ 0
P03
$Comp
L power:VCC #PWR0103
U 1 1
P 8800 5500
F 0 "#PWR0103" H 8800 5350 50  0001 C CNN
F 1 "VCC" V 8818 5627 50  0000 L CNN
F 2 "" H 8800 5500 50  0001 C CNN
F 3 "" H 8800 5500 50  0001 C CNN
	1    8800 5500
	0    -1   -1   0   
$EndComp
$Comp
L power:GND #PWR0104
U 1 1
P 8800 5600
F 0 "#PWR0104" H 8800 5350 50  0001 C CNN
F 1 "GND" V 8805 5472 50  0000 R CNN
F 2 "" H 8800 5600 50  0001 C CNN
F 3 "" H 8800 5600 50  0001 C CNN
	1    8800 5600
	0    1    1    0   
$EndComp
$Comp
L Connector_Generic:Conn_02x06_Counter_Clockwise J_EXPTRA_PINS1
U 1 1
P 7600 4550
F 0 "J_EXPTRA_PINS1" H 7650 4967 50  0000 C CNN
F 1 "Conn_02x06_Counter_Clockwise" H 7650 4876 50  0000 C CNN
F 2 "Connector_PinSocket_2.54mm:PinSocket_2x06_P2.54mm_Vertical" H 7600 4550 50  0001 C CNN
F 3 "~" H 7600 4550 50  0001 C CNN
	1    7600 4550
	1    0    0    -1  
$EndComp
Text GLabel 8800 5200 0    60   Input ~ 0
P30
Text GLabel 8800 5100 0    60   Input ~ 0
P29
Text GLabel 8800 5000 0    60   Input ~ 0
P28
Text GLabel 8800 4900 0    60   Input ~ 0
P25
Text GLabel 8800 4800 0    60   Input ~ 0
P24
Text GLabel 8800 4700 0    60   Input ~ 0
P23
Text GLabel 8800 4600 0    60   Input ~ 0
P22
Text GLabel 8800 4500 0    60   Input ~ 0
P21
Text GLabel 10600 4500 2    60   Input ~ 0
P20
Text GLabel 10600 5100 2    60   Input ~ 0
P16
Text GLabel 10600 5200 2    60   Input ~ 0
P15
Text GLabel 7400 4350 0    60   Input ~ 0
P21
Text GLabel 7400 4450 0    60   Input ~ 0
P22
Text GLabel 7400 4550 0    60   Input ~ 0
P23
Text GLabel 7400 4650 0    60   Input ~ 0
P24
Text GLabel 7400 4750 0    60   Input ~ 0
P25
Text GLabel 7400 4850 0    60   Input ~ 0
P28
Text GLabel 7900 4350 2    60   Input ~ 0
P29
Text GLabel 7900 4450 2    60   Input ~ 0
P30
Text GLabel 7900 4550 2    60   Input ~ 0
P20
Text GLabel 7900 4650 2    60   Input ~ 0
P16
Text GLabel 7900 4750 2    60   Input ~ 0
P15
Text GLabel 10600 5500 2    60   Input ~ 0
P12
Text GLabel 7900 4850 2    60   Input ~ 0
P12
$EndSCHEMATC
